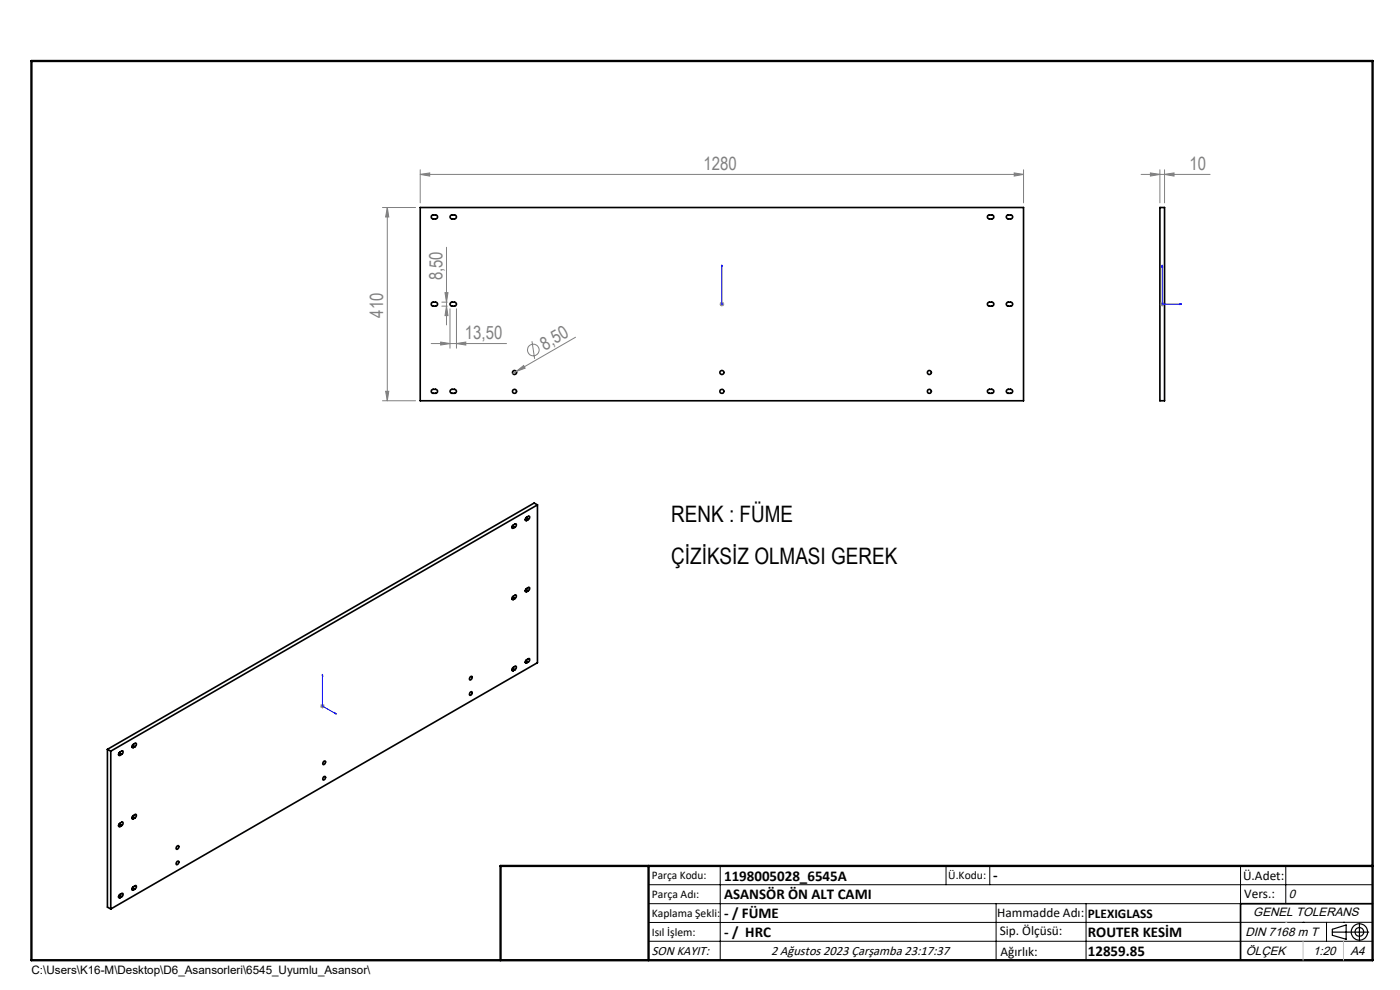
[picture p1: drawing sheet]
<svg xmlns="http://www.w3.org/2000/svg" width="297mm" height="210mm" viewBox="0 0 297 210" stroke-linecap="round" stroke-linejoin="round" font-family="sans-serif">
<g fill="none" stroke="#000" stroke-width=".35">
<path d="M89.1 44h128v41h-128zM91.5 45.7l.9-.1a.42 .42 0 0 1 .4 .4 .42 .42 0 0 1-.4 .5l-.9-.2zM95.6 45.7l.8-.1a.42 .42 0 0 1 .4 .4 .42 .42 0 0 1-.4 .5l-.8-.2-.1-.3zM209.5 45.7l.9-.1a.42 .42 0 0 1 .4 .4 .42 .42 0 0 1-.4 .5l-.9-.2zM213.6 45.7l.8-.1a.42 .42 0 0 1 .4 .4 .42 .42 0 0 1-.4 .5h-.5a.44 .44 0 0 1-.4-.4 .44 .44 0 0 1 .1-.4zM246.1 44h1v41h-1zM91.5 64.3l.9-.2a.42 .42 0 0 1 .4 .4 .42 .42 0 0 1-.4 .4h-.7l-.2-.4zM95.6 64.2l.8-.1a.42 .42 0 0 1 .4 .4 .42 .42 0 0 1-.4 .4h-.5a.43 .43 0 0 1-.4-.3 .43 .43 0 0 1 .1-.4zM209.7 64.2l.7-.1a.42 .42 0 0 1 .4 .4 .42 .42 0 0 1-.4 .4h-.5a.42 .42 0 0 1-.4-.3 .42 .42 0 0 1 .2-.4zM213.6 64.2l.8-.1a.42 .42 0 0 1 .4 .4 .42 .42 0 0 1-.4 .4h-.5a.43 .43 0 0 1-.4-.3 .43 .43 0 0 1 .1-.4zM91.5 82.8l.9-.2a.42 .42 0 0 1 .4 .4 .42 .42 0 0 1-.4 .4h-.7l-.2-.4zM95.6 82.8l.3-.2h.5a.42 .42 0 0 1 .4 .4 .42 .42 0 0 1-.4 .4h-.8l-.1-.4z"/>
<path d="M209.5 82.8l.9-.2a.42 .42 0 0 1 .4 .4 .42 .42 0 0 1-.4 .4h-.7l-.2-.3zM213.6 82.7l.8-.1a.42 .42 0 0 1 .4 .4 .42 .42 0 0 1-.4 .4h-.5a.41 .41 0 0 1-.4-.3 .41 .41 0 0 1 .1-.4zM108.6 111.9l.3 .1M108.7 111.5l.6 .4M109.3 111.9a.35 .35 0 0 0 .3-.4 .35 .35 0 0 0-.3-.3l-.4 .2a.39 .39 0 0 0-.3 .3 .39 .39 0 0 0 .2 .4l.1-.1M109.3 111.9l-.4 .1M111.4 110.2l.3 .2M111.5 109.9l.6 .3M112.1 110.2a.34 .34 0 0 0 .3-.3 .34 .34 0 0 0-.3-.4l-.4 .2a.42 .42 0 0 0-.1 .7h.1M112.1 110.2l-.4 .2M114 107.1l-.7-.4-90.5 52.3M114 107.1l-90.5 52.2"/>
<path d="M114 107.1v33.5l-90.5 52.2M108.6 127l.3 .2M108.7 126.6l.6 .4M109.3 127a.35 .35 0 0 0 .3-.4 .35 .35 0 0 0-.3-.3l-.4 .2a.42 .42 0 0 0-.1 .7h.1M109.3 127l-.4 .2M111.4 125.3l.3 .2M111.5 125l.6 .3M112.1 125.3a.34 .34 0 0 0 .3-.3 .34 .34 0 0 0-.3-.4l-.4 .2a.39 .39 0 0 0-.3 .4 .39 .39 0 0 0 .2 .3h.1M112.1 125.3l-.4 .2M22.8 159l.7 .3M22.8 159v33.4l.7 .4M23.5 159.3v33.5"/>
<path d="M25.3 159.7l.5 .3M28 158.4l.3 .2M28.1 158.1l.5 .3M28.6 158.4a.35 .35 0 0 0 .4-.4 .35 .35 0 0 0-.4-.3l-.3 .2a.39 .39 0 0 0-.3 .3 .39 .39 0 0 0 .2 .4h.1M28.6 158.4l-.3 .2M99.8 143.5a.27 .27 0 0 1 .4 .1 .27 .27 0 0 1-.1 .4l-.1 .1a.22 .22 0 0 1-.4 .1 .22 .22 0 0 1 0-.3zM99.8 146.8a.27 .27 0 0 1 .4 .1 .27 .27 0 0 1-.1 .4l-.1 .1a.22 .22 0 0 1-.4 .1 .22 .22 0 0 1 0-.4zM108.6 142.1l.3 .2M108.7 141.7l.6 .4M109.3 142.1a.35 .35 0 0 0 .3-.4 .35 .35 0 0 0-.3-.4l-.4 .3a.42 .42 0 0 0-.1 .7h.1M109.3 142.1l-.4 .2M111.4 140.5l.3 .1"/>
<path d="M111.5 140.1l.6 .3M112.1 140.4a.35 .35 0 0 0 .3-.3 .35 .35 0 0 0-.3-.4l-.4 .2a.39 .39 0 0 0-.3 .4 .39 .39 0 0 0 .2 .3h.1M112.1 140.4l-.4 .2M25.2 160l.3 .2M25.2 175.1l.3 .2M25.3 174.8l.5 .3M25.8 160a.35 .35 0 0 0 .4-.3 .35 .35 0 0 0-.4-.4l-.3 .2a.4 .4 0 0 0-.3 .4 .4 .4 0 0 0 .2 .4l.1-.1M25.8 175.1a.35 .35 0 0 0 .4-.3 .35 .35 0 0 0-.4-.4l-.3 .2a.4 .4 0 0 0-.3 .3 .4 .4 0 0 0 .2 .5l.1-.1M25.8 160l-.3 .2M25.8 175.1l-.3 .2M28 173.5l.3 .2M28.1 173.2l.5 .3"/>
<path d="M28.6 173.5a.35 .35 0 0 0 .4-.4 .35 .35 0 0 0-.4-.3l-.3 .2a.42 .42 0 0 0-.1 .7h.1M28.6 173.5l-.3 .2M37.5 179.6l.2-.2a.36 .36 0 0 1 .2 .5 .36 .36 0 0 1-.5 .1zM68.6 164.8h.1a.27 .27 0 0 1 .4 0 .27 .27 0 0 1-.1 .4l-.1 .1a.22 .22 0 0 1-.4 .1 .22 .22 0 0 1 0-.3zM68.7 161.5a.24 .24 0 0 1 .3 0 .24 .24 0 0 1 0 .3 .27 .27 0 0 1-.2 .4 .27 .27 0 0 1-.3-.3zM25.2 190.2l.3 .2M25.3 189.9l.5 .3M25.8 190.2a.34 .34 0 0 0 .3-.3 .34 .34 0 0 0-.3-.4l-.3 .2a.4 .4 0 0 0-.3 .3 .4 .4 0 0 0 .2 .5l.1-.1M25.8 190.2l-.3 .2M28 188.6l.3 .2M28.1 188.3l.5 .3M28.6 188.6a.35 .35 0 0 0 .4-.4 .35 .35 0 0 0-.4-.3l-.3 .2a.42 .42 0 0 0-.1 .7h.1"/>
<path d="M28.6 188.6l-.3 .2M37.6 182.7a.27 .27 0 0 1 .4 .1 .27 .27 0 0 1-.1 .4l-.2 .1a.22 .22 0 0 1-.3 .1 .22 .22 0 0 1 0-.4zM291.2 191.7h-28v12"/>
<circle cx="109.2" cy="79" r=".42"/>
<circle cx="153.1" cy="79" r=".42"/>
<circle cx="197.2" cy="79" r=".43"/>
<circle cx="109.1" cy="83" r=".43"/>
<circle cx="153.1" cy="83" r=".43"/>
<circle cx="197.2" cy="83" r=".44"/>
</g>
<g fill="none" stroke="#808080" stroke-width=".21">
<path d="M89.1 37l2.1-.3v.7zM89.1 36v7M89.1 37h128M215.2 36.7l1.9 .3-1.9 .4zM217.1 36v7M242.1 37h14.6M244.1 36.7l2 .3-2 .4zM246.1 36v7M247.1 37l2-.3v.7zM247.1 36v7M81.1 44h7.1M82.2 44l.3 2h-.7z"/>
<path d="M82.2 44v41M94.7 52.4v16.5M91.5 72.9h16M93.5 72.6l2 .3-2 .3zM93.7 64.9h1.2M93.7 64.1h1.2M94.4 62.1h.6l-.3 2zM94.7 64.9l.3 2h-.6zM95.5 65.5v8.4M96.8 72.9l2-.3v.6zM96.8 65.5v8.4M109.5 78.8l1.6-1.3 .3 .6z"/>
<path d="M109.5 78.8l-.7 .4M112.9 72.4l.5 3.7M122.1 71.5l-12.6 7.3M152.6 64.5h1M152.8 64.2l.7 .7M153.1 64v1M153.5 64.2l-.7 .7M246.1 64.5h1M246.2 64.2l.7 .7M246.6 64v1M246.9 64.2l-.7 .7M81.1 85h7.1"/>
<path d="M81.8 83h.7l-.3 2zM67.9 149.8h1M68.1 149.4l.7 .7M68.4 149.3v1M68.8 149.4l-.7 .7"/>
<circle cx="113.1" cy="74.2" r="1.24"/>
</g>
<g fill="none" stroke="#000" stroke-width=".25">
<path d="M282.6 197.7h7.8M282.6 197.1l3-.9v3l-3-.8zM288.4 195.8v3.8M106.2 203.7h185"/>
<circle cx="288.4" cy="197.7" r="1.74"/>
<circle cx="288.4" cy="197.7" r=".93"/>
</g>
<path d="M153.1 56.2v.4v-.4M153.1 56.2v8.3M246.6 56.2l.1 .4h-.2zM246.6 56.2v8.3h4.1M153.1 64.4v.2zM153.1 64.5h.1M250.3 64.4l.4 .1-.4 .1zM68.4 143v6.8l3 1.7M68.4 143l.1 .4-.2-.1zM71 151.2l.4 .3-.4-.1z" fill="none" stroke="#00f" stroke-width=".21"/>
<g fill="none" stroke="#000" stroke-width=".21">
<path d="M137.6 187.7h153.6M137.6 191.7h153.6M137.6 199.7h153.6M152.8 183.7v20M200.7 183.7v4M210 183.7v4M211.3 191.7v12M230.4 191.7v12M263.2 183.7v20M272.8 183.7v8M276.4 195.6h.1M281.4 195.6v4.1"/>
<path d="M285 195.6h.1M291.2 195.6l-153.6 .1"/>
</g>
<path d="M6.7 12.9h284.5v190.8h-284.5zM137.6 183.7v20M291.2 183.7h-185v20" fill="none" stroke="#000" stroke-width=".5"/>
<path d="M276.4 199.7v4M285 199.7v4" fill="none" stroke="#c0c0c0" stroke-width=".21"/>
<path d="M272.8 195.6h.1" fill="none" stroke="#c0c0c0" stroke-width=".25"/>
<g fill="#00f">
<path d="M153.1 64.4v.2zM153.1 56.2v.4z"/>
<path d="M71 151.2l.4 .3-.4-.1zM68.4 143l.1 .4-.2-.1z"/>
<path d="M250.3 64.4l.4 .1-.4 .1zM246.6 56.2l.1 .4h-.2z"/>
</g>
<g fill="#808080">
<path d="M109.5 78.8l1.6-1.3 .3 .6z"/>
<path d="M215.2 36.7l1.9 .3-1.9 .4zM89.1 37l2.1-.3v.7zM247.1 37l2-.3v.7zM244.1 36.7l2 .3-2 .4z"/>
<path d="M93.5 72.6l2 .3-2 .3zM96.8 72.9l2-.3v.6z"/>
<path d="M94.7 64.9l.3 2h-.6zM94.4 62.1h.6l-.3 2z"/>
<path d="M82.2 44l.3 2h-.7zM81.8 83h.7l-.3 2z"/>
</g>
<g font-size="4.8">
<text x="142.4" y="110.6">RENK : FÜME</text>
<text x="142.4" y="119.7">ÇİZİKSİZ OLMASI GEREK</text>
</g>
<g font-size="3.9" fill="#808080">
<text x="149.2" y="36.1">1280</text>
<text x="252.3" y="36.1">10</text>
<text x="93.9" y="59.5" transform="rotate(-90 93.9 59.5)">8,50</text>
<text x="81.3" y="67.4" transform="rotate(-90 81.3 67.4)">410</text>
<text x="98.6" y="72">13,50</text>
<text x="115.6" y="74.4" transform="rotate(-30 115.6 74.4)">8,50</text>
</g>
<g font-size="3.2">
<text x="153.6" y="186.8">1198005028_6545A</text>
<text x="153.6" y="190.8">ASANSÖR ÖN ALT CAMI</text>
<text x="210.7" y="186.6">-</text>
<text x="153.6" y="194.8">- / FÜME</text>
<text x="153.6" y="198.8">- / HRC</text>
<text x="230.8" y="198.7">ROUTER KESİM</text>
<text x="230.8" y="202.8">12859.85</text>
</g>
<g font-size="2.8">
<text x="263.7" y="186.7">Ü.Adet:</text>
<text x="263.9" y="190.5">Vers.:</text>
<text x="211.5" y="194.5">Hammadde Adı:</text>
<text x="230.8" y="194.7">PLEXIGLASS</text>
<text x="138.3" y="202.6">SON KAYIT:</text>
<text x="163.6" y="202.6">2 Ağustos 2023 Çarşamba 23:17:37</text>
<text x="212.1" y="198.4">Sip. Ölçüsü:</text>
<text x="212.2" y="202.7">Ağırlık:</text>
</g>
<g font-size="2.6">
<text x="273.4" y="190.4">0</text>
<text x="265.9" y="194.4">GENEL TOLERANS</text>
<text x="264.2" y="198.5">DIN 7168 m T</text>
<text x="264.3" y="202.6">ÖLÇEK</text>
<text x="278.5" y="202.6">1:20</text>
<text x="286.5" y="202.6">A4</text>
</g>
<g font-size="2.5">
<text x="138.3" y="186.4">Parça Kodu:</text>
<text x="138.3" y="190.5">Parça Adı:</text>
<text x="201.2" y="186.5">Ü.Kodu:</text>
<text x="138.3" y="194.5">Kaplama Şekli:</text>
<text x="138.3" y="198.6">Isıl İşlem:</text>
<text x="6.7" y="206.7">C:\Users\K16-M\Desktop\D6_Asansorleri\6545_Uyumlu_Asansor\</text>
</g>
</svg>
